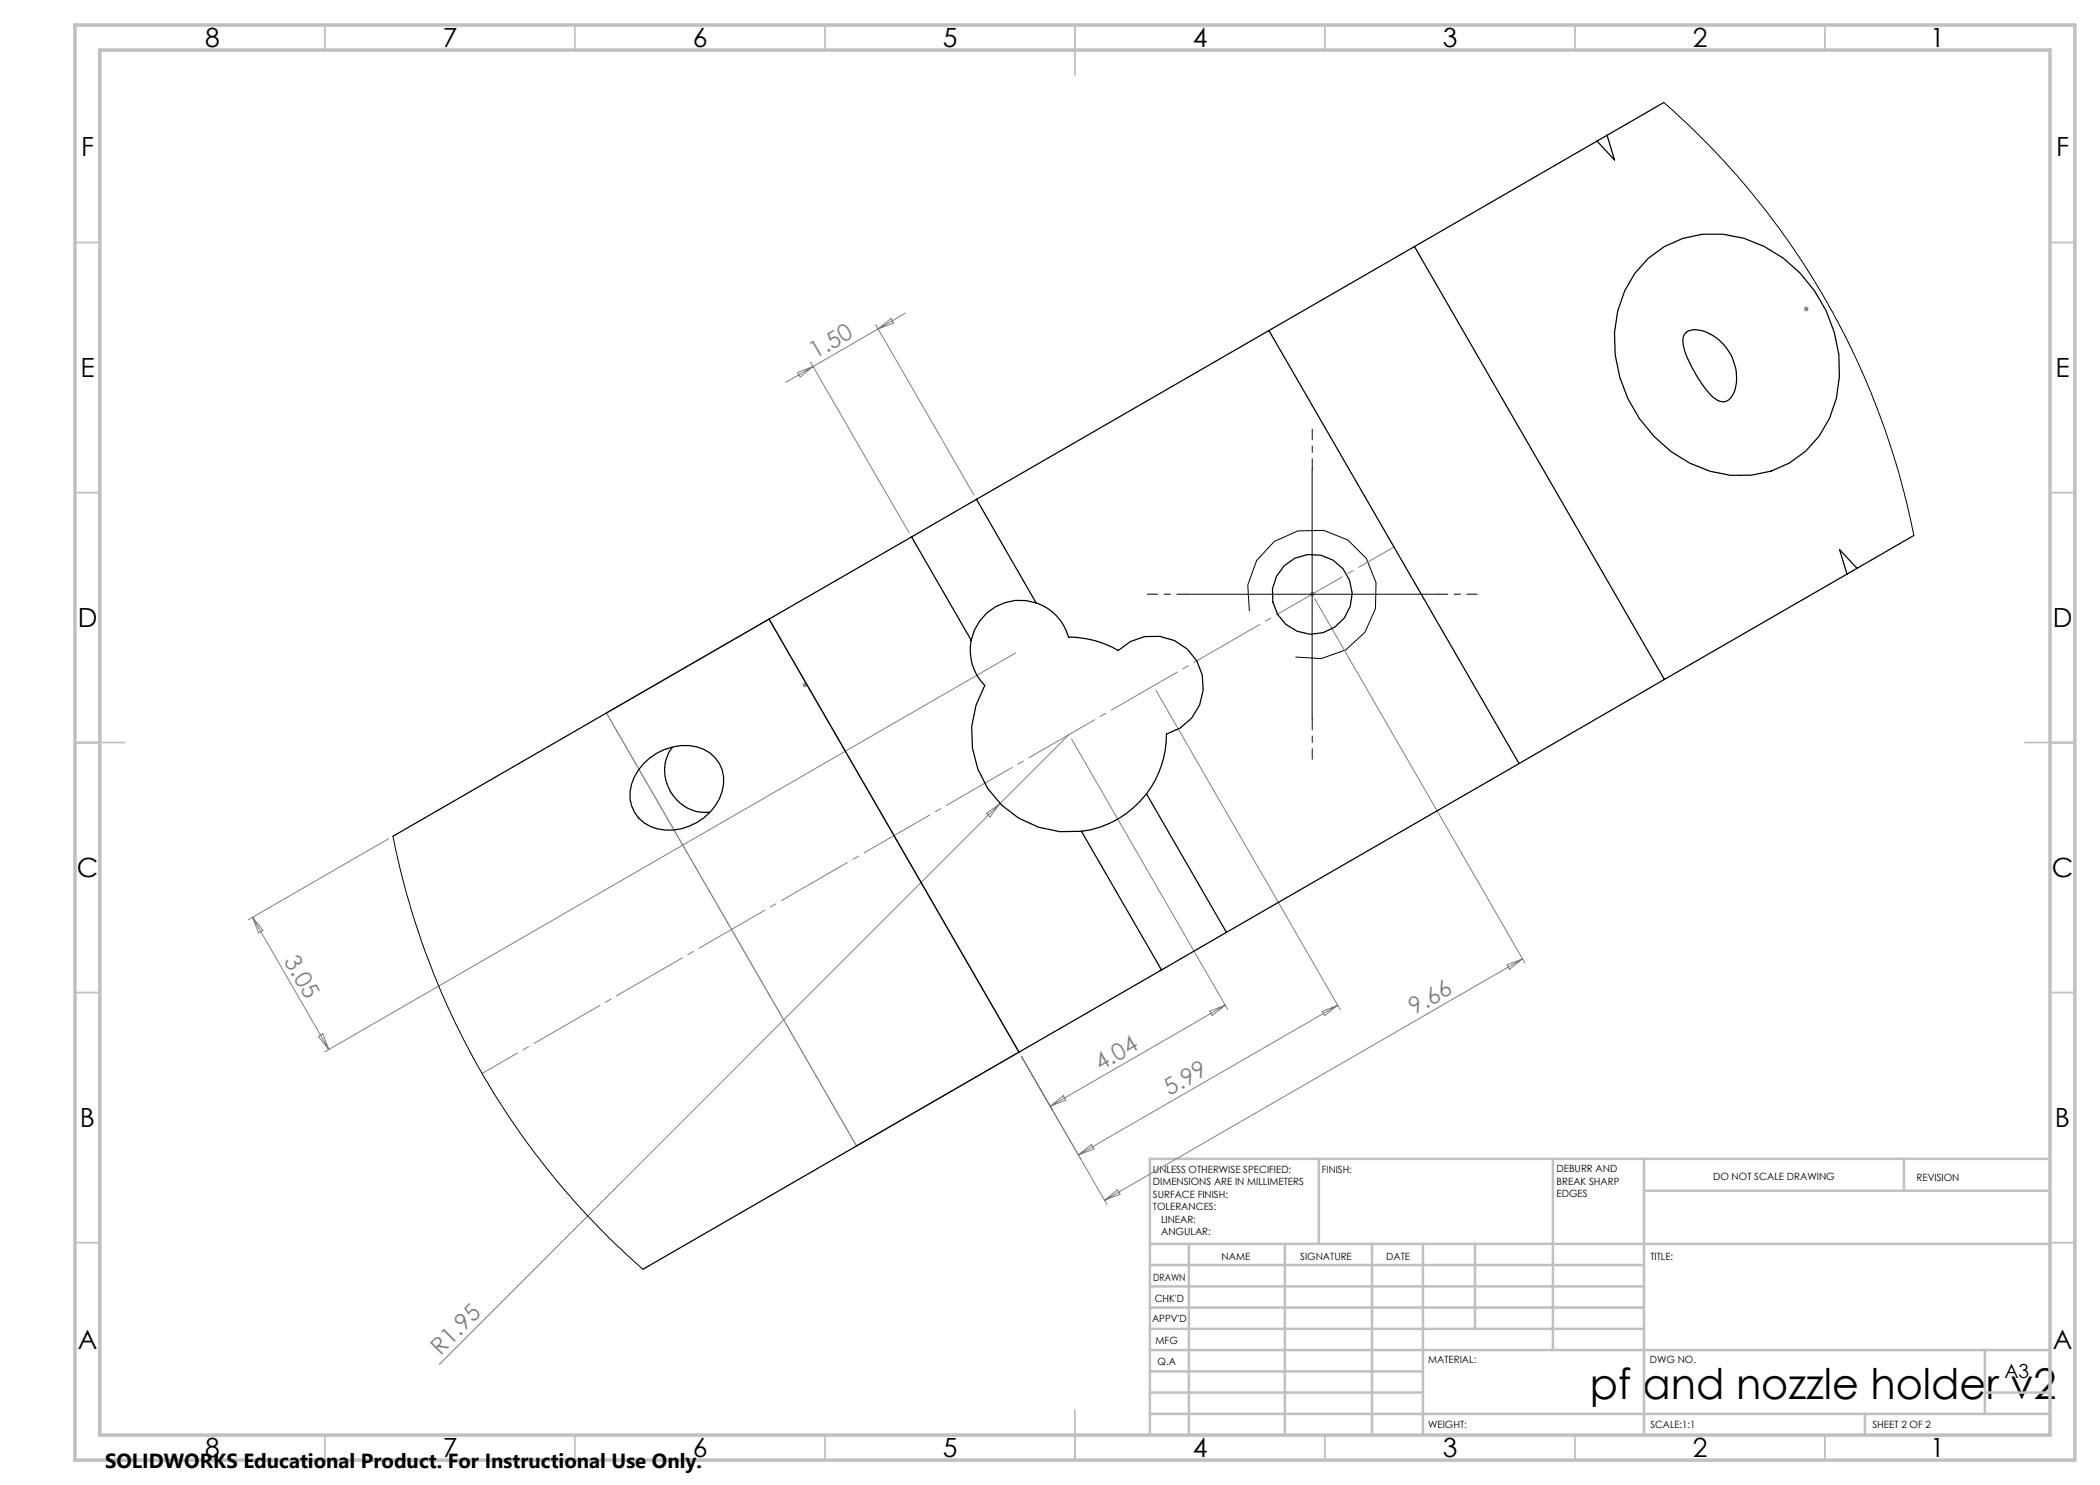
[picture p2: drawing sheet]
<svg xmlns="http://www.w3.org/2000/svg" width="420mm" height="297mm" viewBox="0 0 420 297" stroke-linecap="round" stroke-linejoin="round" font-family="sans-serif">
<g fill="none" stroke="#808080" stroke-width=".2">
<path d="M159.5 74.5l3.1-1.2-2.6 2.1zM162.1 72.4l19.7 34.1M162.6 73.3l-5.5 3.2M175.1 64.9l19.7 34.1M175.6 65.8l-13 7.5M175.6 65.8l2.6-2.1 .5 .9zM181.1 62.6l-5.5 3.2M360.8 61.8h.9M360.9 61.5l.7 .7M361.2 61.3v1M361.6 61.5l-.7 .7M261.9 118.8h1"/>
<path d="M262.1 118.5l.7 .7M262.4 118.4v.9M262.8 118.5l-.7 .7M262.9 119.7l42.1 72.9M160.5 137h1M160.7 136.6l.7 .7M161 136.5v1M161.4 136.6l-.7 .7M203.2 130.6l-138.3 79.8M231.2 138l36.8 63.9M213.8 146.9l-125.9 126M214.3 147.8l31.2 54.1"/>
<path d="M77.7 167.7l-28.1 16.3M197.3 162.7l2.7-2-2 2.7zM50.5 183.5l15.3 26.4M50.5 183.5l2.1 2.6-.9 .5zM301.4 193l3.1-1.2-2.6 2zM304.5 191.8l-83.6 48.3M63.7 207.3l.9-.5 1.2 3.1zM204.3 211.3l17.1 29.6M241.9 202.2l3.1-1.2-2.6 2.1zM245 201l-35 20.3M264.4 202.3l3.1-1.3-2.6 2.1zM267.5 201l-51.8 30"/>
<path d="M210 221.3l2.7-2.2 .4 .9zM215.7 231l2.6-2.1 .5 .9zM220.9 240.1l2.6-2.1 .5 .8z"/>
</g>
<path d="M332.8 20.5l4.8 4.4 5.5 5.6a154.9 154.9 0 0 1 39.7 76.6M262.4 93.8v50.1M237.4 118.8h50M249.9 122.2l-.3-5.2 1.7-4.9 3.5-3.8 4.8-2.1 5.2-.1 4.8 1.9 3.7 3.7 1.9 4.8-.1 5.2-2.1 4.8-3.8 3.5-4.9 1.7-5.2-.3M78.6 167.2l1.9 8.5 1.9 6.8a155 155 0 0 0 46.2 71.4" fill="none" stroke="#000" stroke-width=".2"/>
<path d="M278.8 109.4l-182.4 105.3" fill="none" stroke="#808080" stroke-width=".2" stroke-dasharray="15.2 1.3 1.3 1.3" stroke-dashoffset="7.1"/>
<path d="M121.3 142.6l32.5-18.8 50 86.6-32.5 18.8z" fill="none" stroke="#808080" stroke-width=".25"/>
<g fill="none" stroke="#c0c0c0" stroke-width=".35">
<path d="M65 5v5M115 5v5M165 5v5M215 5v10M265 5v5M315 5v5M365 5v5M15 48.5h5M410 48.5h5M15 98.5h5M410 98.5h5M15 148.5h10"/>
<path d="M405 148.5h10M15 198.5h5M410 198.5h5M15 248.5h5M410 248.5h5M65 287v5M115 287v5M165 287v5M215 282v10M265 287v5M315 287v5M365 287v5"/>
</g>
<g fill="none" stroke="#c0c0c0" stroke-width=".5">
<path d="M263.8 231.8v17M310.6 231.8v38.2M328.8 231.8v55.2M328.8 238.2h81.2M380.8 231.8v6.4M410 231.8h-180v55.2M230 248.8h180M230 257.3h98.8M230 253h98.8M237.8 248.8v38.2M257 248.8v38.2M274.4 248.8v38.2"/>
<path d="M284.6 248.8v38.2M295 248.8v17M230 265.8h98.8M230 261.5h98.8M230 278.5h54.6M230 274.3h54.6M230 270h180M397 278.5h13M397 270v12.8M230 282.8h180M373 282.8v4.2"/>
</g>
<path d="M15 5h400v287h-400zM20 10h390v277h-390z" fill="none" stroke="#c0c0c0" stroke-width=".7"/>
<path d="M262.4 93.8v-8M237.4 118.8h-8M287.4 118.8h8M262.4 143.8v8" fill="none" stroke="#000" stroke-width=".2" stroke-dasharray="15.2 1.3 1.3 1.3" stroke-dashoffset="13.1"/>
<g fill="none" stroke="#000" stroke-width=".25">
<path d="M321.4 27.1l1.5 4.9-3.5-3.8M321.4 27.1l-38.5 22.2M332.8 20.5l-11.4 6.6M282.9 49.3l50 86.6M282.9 49.3l-29.1 16.8M329.7 51.6a20.2 20.2 0 0 1 23.1-2.3 27.8 27.8 0 0 1 14.5 30.4 19.6 19.6 0 0 1-25.3 14.6 27.7 27.7 0 0 1-18.5-32.1l1.4-4 2.1-3.5zM253.8 66.1l50 86.6M253.8 66.1l-58.5 33.8M337.3 66.5a4.1 4.1 0 0 1 4 0 9.8 9.8 0 0 1 5.4 12.1 2.29 2.29 0 0 1-2.7 1.7 8.3 8.3 0 0 1-3.6-3.5 20.4 20.4 0 0 1-3.8-8.5v-.4a1.94 1.94 0 0 1 .7-1.4zM195.3 99.9l11.9 20.7M195.3 99.9l-13 7.5M182.3 107.4l11.9 20.7"/>
<path d="M182.3 107.4l-28.5 16.4M369.4 114.8l-36.5 21.1M371.4 113.7l-3.5-3.8 1.5 4.9M371.4 113.7l-2 1.1M382.8 107.1l-11.4 6.6M153.8 123.8l50 86.6M153.8 123.8l-75.2 43.4M194.2 128.1a9.9 9.9 0 0 0 2.8 9 19.5 19.5 0 0 0 .5 20.6 19.5 19.5 0 0 0 18.8 8.6M207.2 120.6a10.1 10.1 0 0 1 6.5 6.8 19.5 19.5 0 0 1 9.9 2.7 10 10 0 0 1 15.8 2.1 10 10 0 0 1-6.1 14.6 19.9 19.9 0 0 1-4 12M207.2 120.6a10 10 0 0 0-13 7.5M332.9 135.9l-29.1 16.8M128.7 152.7a11 11 0 0 1 12-2.8 7.1 7.1 0 0 1 3.2 9.8 11.2 11.2 0 0 1-13.9 5.6 7.1 7.1 0 0 1-3.1-9.9l.8-1.4z"/>
<path d="M134.4 149.5a8.2 8.2 0 0 0 2.9 12 7 7 0 0 0 4.5 .9M229.3 158.8a19.4 19.4 0 0 1-13 7.5M229.3 158.8l16 27.7M303.8 152.7l-58.5 33.8M216.3 166.3l16 27.7M232.3 194l-28.5 16.4M245.3 186.5l-13 7.5M203.8 210.4l-75.2 43.5"/>
<circle cx="262.4" cy="118.8" r="8"/>
</g>
<text font-size="8.5" x="317.9" y="279.7">pf and nozzle holder v2</text>
<g font-size="5.3">
<text x="41" y="9.5">8</text>
<text x="88.5" y="9.5">7</text>
<text x="138.5" y="9.5">6</text>
<text x="188.5" y="9.5">5</text>
<text x="238.5" y="9.5">4</text>
<text x="288.5" y="9.5">3</text>
<text x="338.5" y="9.5">2</text>
<text x="386" y="9.5">1</text>
<text x="16.2" y="31.3">F</text>
<text x="411.2" y="31.3">F</text>
<text x="16.1" y="75.5">E</text>
<text x="411.1" y="75.5">E</text>
<text x="15.5" y="125.5">D</text>
<text x="410.5" y="125.5">D</text>
<text x="15.4" y="175.5">C</text>
<text x="410.4" y="175.5">C</text>
<text x="16" y="225.5">B</text>
<text x="411" y="225.5">B</text>
<text x="15.5" y="269.8">A</text>
<text x="410.5" y="269.8">A</text>
<text x="41" y="291.5">8</text>
<text x="88.5" y="291.5">7</text>
<text x="138.5" y="291.5">6</text>
<text x="188.5" y="291.5">5</text>
<text x="238.5" y="291.5">4</text>
<text x="288.5" y="291.5">3</text>
<text x="338.5" y="291.5">2</text>
<text x="386" y="291.5">1</text>
</g>
<g font-size="4.7" fill="#808080">
<text x="163.1" y="71.9" transform="rotate(-30 163.1 71.9)">1.50</text>
<text x="56.7" y="192.2" transform="rotate(60 56.7 192.2)">3.05</text>
<text x="282.9" y="203.1" transform="rotate(-30 282.9 203.1)">9.66</text>
<text x="220.1" y="214.3" transform="rotate(-30 220.1 214.3)">4.04</text>
<text x="233.9" y="219.3" transform="rotate(-30 233.9 219.3)">5.99</text>
<text x="88.1" y="271.2" transform="rotate(-45 88.1 271.2)">R1.95</text>
</g>
<text font-size="4.1" x="21" y="293.7">SOLIDWORKS Educational Product. For Instructional Use Only.</text>
<text font-size="3.9" x="400.9" y="275.5">A3</text>
<g font-size="2">
<text x="230.6" y="234.6">UNLESS OTHERWISE SPECIFIED:</text>
<text x="230.6" y="237.1">DIMENSIONS ARE IN MILLIMETERS</text>
<text x="230.6" y="239.6">SURFACE FINISH:</text>
<text x="264.4" y="234.6">FINISH:</text>
<text x="311.3" y="234.5">DEBURR AND</text>
<text x="311.3" y="237">BREAK SHARP</text>
<text x="311.3" y="239.5">EDGES</text>
<text x="342.6" y="236">DO NOT SCALE DRAWING</text>
<text x="383.3" y="236.2">REVISION</text>
<text x="230.6" y="242.1">TOLERANCES:</text>
<text x="232.2" y="244.6">LINEAR:</text>
<text x="232.2" y="247.1">ANGULAR:</text>
<text x="244.3" y="252">NAME</text>
<text x="260" y="251.9">SIGNATURE</text>
<text x="277.2" y="251.9">DATE</text>
<text x="330.1" y="251.9">TITLE:</text>
<text x="230.6" y="256.1">DRAWN</text>
<text x="230.9" y="260.3">CHK'D</text>
<text x="230.4" y="264.4">APPV'D</text>
<text x="231.1" y="268.8">MFG</text>
<text x="231.5" y="273">Q.A</text>
<text x="285.6" y="272.5">MATERIAL:</text>
<text x="330" y="272.5">DWG NO.</text>
<text x="285.6" y="285.5">WEIGHT:</text>
<text x="330.1" y="285.6">SCALE:1:1</text>
<text x="374.5" y="285.6">SHEET 2 OF 2</text>
</g>
</svg>
